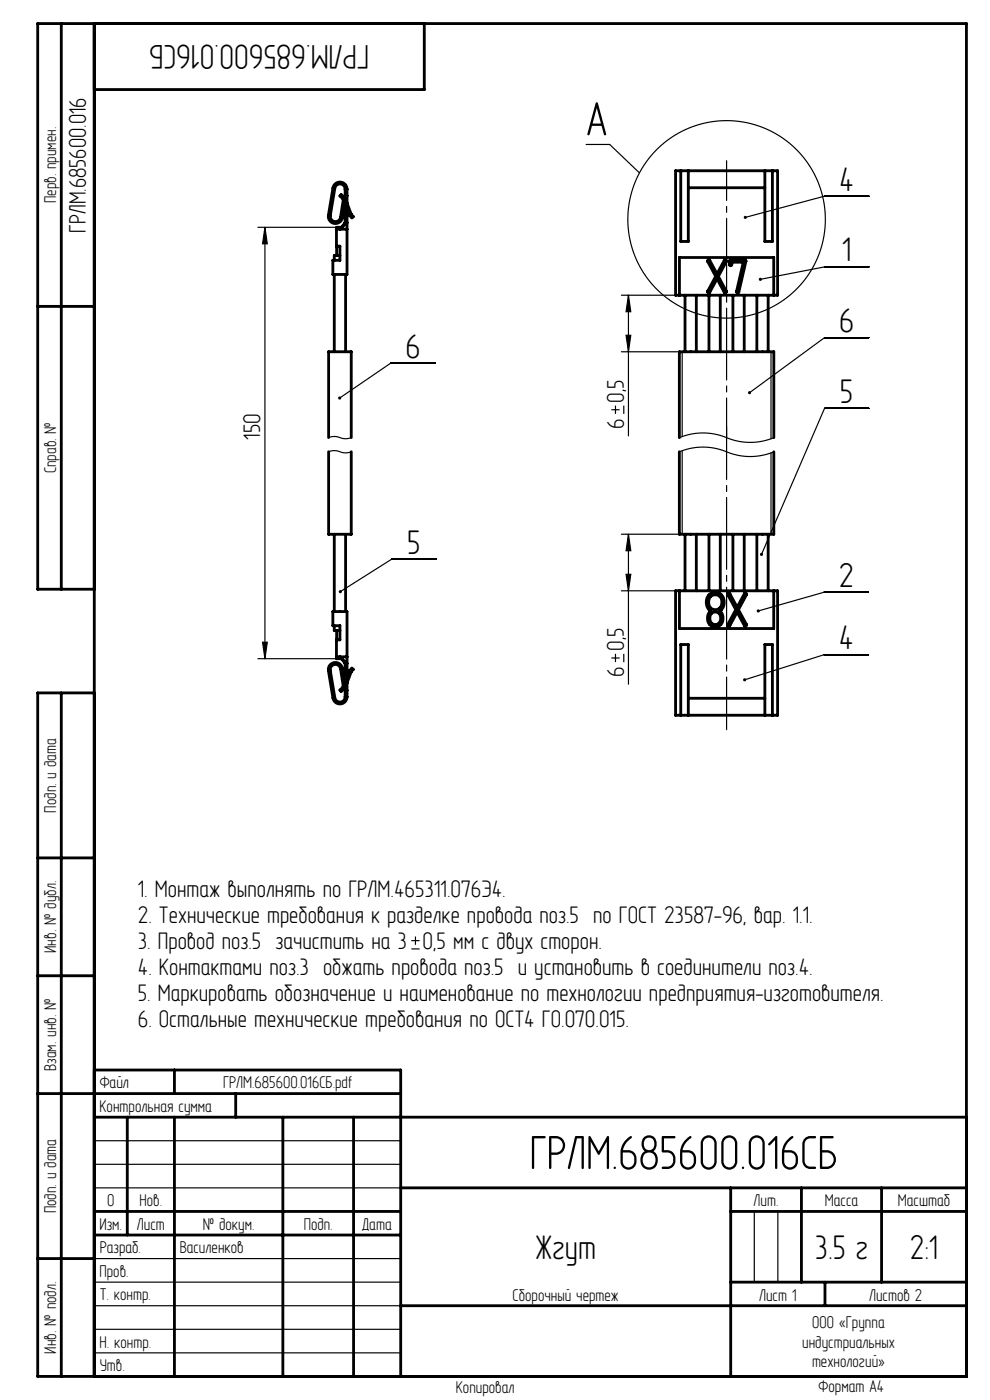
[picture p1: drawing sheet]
<svg xmlns="http://www.w3.org/2000/svg" width="210mm" height="297mm" viewBox="0 0 210 297" stroke-linecap="round" stroke-linejoin="round" font-family="sans-serif">
<g fill="none" stroke="#000" stroke-width=".25">
<path d="M124.3 30.6h5l6.3 6.1M54.7 48.2h16.7M56.2 48.2v91.5M56.2 48.2l.5 3.5h-1zM184.3 56.6h-9.4l-13.6 2.7M184.3 41.6h-9.4l-16.8 4.5M92.3 77h-9.4l-10.8 7.4M131.8 74.6h32.3M131.8 62.6h12.3M132.8 71.1h1l-.5 3.5zM133.3 62.6v29.9M133.3 62.6l.5 3.5h-1z"/>
<path d="M144.1 74.6h2.4M144.7 74.6h1.8zM144.7 74.6v18M161.7 74.6h1.8zM163.5 74.6v18.5M184.3 71.6h-9.4l-15.9 11.7M69.7 95.8a4.2 4.2 0 0 1 3.2 .2h.8l.8-.2M69.7 92.8a4.2 4.2 0 0 1 3.2 .2h.8l.8-.2M129.7 86.9h1.7M130.6 86v1.8M132.3 86v1.8M144.1 95.8a13.5 13.5 0 0 1 11 .4 13 13 0 0 0 9-.4"/>
<path d="M144.1 92.8a13.5 13.5 0 0 1 11 .4 13 13 0 0 0 9-.4M144.7 95.6v17.7M163.5 96.1v17.2M184.3 86.6h-9.4l-13.4 31M92.5 118.6h-9.4l-10.9 6.9M131.8 113.3h32.3M133.3 113.3v31.8M133.3 113.3l.5 3.5h-1zM144.1 113.3h2.4M144.7 113.3h1.8zM161.7 113.3h1.8zM54.7 139.7h16.7"/>
<path d="M55.7 136.2h1l-.5 3.5zM129.7 139.6h1.7M130.6 138.7v1.8M131.8 125.3h12.3M132.3 138.7v1.8M132.8 121.8h1l-.5 3.5zM184.2 125.6h-9.4l-14 4M184.2 138.9h-9.4l-16.8 5.3M87.2 199.5h1.8M88.1 198.7v1.7M87.2 201.3h1.8M20 242h65"/>
<path d="M20 247h65M20 252h65M160 257v15M165 257v15M20 277h65M20 272h65M20 267h65M20 287h65M20 282h65"/>
<circle cx="154.1" cy="46.5" r="20.9"/>
</g>
<path d="M154.1 154.8v-64.2" fill="none" stroke="#000" stroke-width=".25" stroke-dasharray="15.2 1.3 1.3 1.3" stroke-dashoffset="4.1"/>
<path d="M154.1 92.8v-58.7" fill="none" stroke="#000" stroke-width=".25" stroke-dasharray="15.2 1.3 1.3 1.3" stroke-dashoffset="6.8"/>
<g fill="none" stroke="#000" stroke-width=".6">
<path d="M13 5v120M20 5v287M90 5v14h-70M143.3 36.2h21.6v26.4h-21.6zM144.4 36.2v15h1.6v-15M146 39.8h16.2M162.2 36.2v15h1.6v-15M70.9 58.2v16.4M71.4 52.2v2M72.1 54.2h-1.2v1M72.1 48.6h1.5M72.4 48.2h-1v.4"/>
<path d="M73.2 40.1a1.1 1.1 0 0 0-1-1.1 1.1 1.1 0 0 0-1.2 .9l-.9 5.8a1.1 1.1 0 0 0 .9 1.3 1.1 1.1 0 0 0 1.2-.9l.6-3.7-.7-.8 .3-.3 .6 .6 .2 .5-.6 3.8a1.5 1.5 0 0 1-1.7 1.2 1.5 1.5 0 0 1-1.2-1.7l.9-5.8a1.5 1.5 0 0 1 1.6-1.3 1.5 1.5 0 0 1 1.4 1.5M73.2 45.8h.4M73.2 40.1v7.1M73.2 41.5h.4M73.2 40.1h.4M73.2 47.2h.4l-1.5 1.4M73.2 47.2l-1.1 1.4M73.3 58.2v16.4M73.6 40.1v18.1h-3v-3h1.5v-3h-.7v-3.6h.7M73.6 43l.9 2.5 .4 .4-.2 .3-.6-.6-.5-1.4M150.2 55.2l.4 .1 1.5 2.8 1.5-2.8a.25 .25 0 0 1 .4-.1 .25 .25 0 0 1 .1 .3l-1.7 3.1 1.7 3.2a.25 .25 0 0 1-.1 .3 .25 .25 0 0 1-.4-.1l-1.5-2.8-1.5 2.8a.25 .25 0 0 1-.4 .1 .25 .25 0 0 1-.1-.3l1.7-3.2-1.7-3.1zM154.8 55.2l3.2-.1 .2 .2-1.5 6.7a.25 .25 0 0 1-.3 .1 .25 .25 0 0 1-.2-.3l1.5-6.2h-2.5v.5a.25 .25 0 0 1-.2 .3 .25 .25 0 0 1-.3-.3z"/>
<path d="M8 65h12M144.1 62.6v-8h20v8M145.3 62.6v12M147.7 62.6v12M150.4 62.6v12M152.8 62.6v12M155.5 62.6v12M157.9 62.6v12M160.5 62.6v12M162.9 62.6v12M69.7 92.8v-18.2h4.8v18.2M69.7 95.8v17.5h4.8v-17.5"/>
<path d="M144.1 92.8v-18.2h20v18.2M144.1 95.8v17.5h20v-17.5M70.9 113.3v16.4M73.3 113.3v16.4M145.3 113.3v12M147.7 113.3v12M150.4 113.3v12M152.8 113.3v12M155.5 113.3v12M157.9 113.3v12M160.5 113.3v12M162.9 113.3v12"/>
<path d="M20 125h-12v-120h197v287h-197v-145h12M70.9 132.7v1h1.2M71.4 139.3v.4h1M71.4 133.7v2M72.1 139.3h-.7v-3.6h.7v-3h-1.5v-3h3v18.1M72.1 139.3h1.5M72.1 139.3l1.5 1.4h-.4M72.1 139.3l1.1 1.4M143.3 125.3h21.6v26.4h-21.6zM144.1 125.3v8h20v-8M150.4 126.2a1.96 1.96 0 0 1 2.4-.2 1.96 1.96 0 0 1 .8 2.3l-.3 .7-.6 .6a1.88 1.88 0 0 1 .6 2.1 1.88 1.88 0 0 1-1.7 1.3 1.92 1.92 0 0 1-1.5-1.5 1.92 1.92 0 0 1 .7-1.9 2.31 2.31 0 0 1-.4-3.4zM150.7 126.6a1.48 1.48 0 0 1 1.9-.1 1.48 1.48 0 0 1 .5 1.8 1.42 1.42 0 0 1-1.8 1 1.42 1.42 0 0 1-1-1.7z"/>
<path d="M150.9 130.1a1.23 1.23 0 0 1 1.6 0 1.23 1.23 0 0 1 .3 1.5 1.17 1.17 0 0 1-1.4 .8 1.17 1.17 0 0 1-.8-1.4zM154.4 125.9l.4 .1 1.6 2.8 1.5-2.8a.25 .25 0 0 1 .3-.1 .25 .25 0 0 1 .1 .3l-1.7 3.1 1.7 3.2a.25 .25 0 0 1-.1 .3 .25 .25 0 0 1-.3-.1l-1.5-2.8-1.6 2.8a.25 .25 0 0 1-.3 .1 .25 .25 0 0 1-.1-.3l1.7-3.2-1.7-3.1zM13 147v145M73.2 147.8a1.1 1.1 0 0 1-1 1.1 1.1 1.1 0 0 1-1.2-.9l-.9-5.8a1.1 1.1 0 0 1 .9-1.2 1.1 1.1 0 0 1 1.2 .9l.6 3.6-.7 .9 .3 .3 .6-.7 .2-.4-.6-3.8a1.5 1.5 0 0 0-1.7-1.2 1.5 1.5 0 0 0-1.2 1.7l.9 5.8a1.5 1.5 0 0 0 1.6 1.2 1.5 1.5 0 0 0 1.4-1.5M73.2 140.7v7.1M73.2 142.1h.4M73.2 146.5h.4M73.2 147.8h.4M73.6 143.8l.5-1.5 .6-.6 .2 .3-.4 .5-.9 2.4M144.4 151.7v-15h1.6v15M146 148.1h16.2M162.2 151.7v-15h1.6v15"/>
<path d="M8 182h12M8 207h12M8 232h77M20 227h65v65M20 237h185M27 237v25M37 227v5M37 237v55M50 232v5M60 237v55M75 237v55M20 257h65"/>
<path d="M85 252h120M155 252v40M155 257h50M170 252v20M187 252v20M8 267h12M20 262h65M85 277h120M155 272h50M175 272v5"/>
</g>
<g fill="#000">
<path d="M56.2 48.2l.5 3.5h-1zM55.7 136.2h1l-.5 3.5zM133.3 62.6l.5 3.5h-1zM132.8 71.1h1l-.5 3.5zM133.3 113.3l.5 3.5h-1zM132.8 121.8h1l-.5 3.5z"/>
<path d="M71.8 84.2v.4l.3-.2-.3 .2a.33 .33 0 0 0 .4 .1 .33 .33 0 0 0 .1-.5 .33 .33 0 0 0-.5 0zM71.9 125.3v.4l.3-.2-.3 .2a.33 .33 0 0 0 .5 .1 .33 .33 0 0 0 0-.5 .33 .33 0 0 0-.5 0zM161.1 59l-.1 .3h.3h-.3a.33 .33 0 0 0 .4 .3 .33 .33 0 0 0 .2-.5 .33 .33 0 0 0-.5-.1zM160.6 129.4l-.1 .3 .3-.1-.3 .1a.33 .33 0 0 0 .5 .2 .33 .33 0 0 0 .1-.5 .33 .33 0 0 0-.5 0zM157.8 45.9v.3l.3-.1-.3 .1a.33 .33 0 0 0 .4 .2 .33 .33 0 0 0 .2-.5 .33 .33 0 0 0-.6 0zM157.7 144l-.1 .3 .4-.1-.4 .1a.33 .33 0 0 0 .5 .2 .33 .33 0 0 0 .1-.5 .33 .33 0 0 0-.5 0zM158.8 83.1l-.1 .4 .3-.2-.3 .2a.33 .33 0 0 0 .5 .1 .33 .33 0 0 0 .1-.5 .33 .33 0 0 0-.5 0zM161.3 117.4l-.1 .2 .1 .3 .2-.3-.1 .3a.33 .33 0 0 0 .5-.3 .33 .33 0 0 0-.6-.2z"/>
</g>
<g font-size="11">
<text x="124.3" y="28.7">А</text>
<text x="112.3" y="248">ГРЛМ.685600.016СБ</text>
</g>
<g font-size="7.8">
<text x="78.3" y="9.5" transform="rotate(-180 78.3 9.5)">ГРЛМ.685600.016СБ</text>
<text x="178" y="40.4">4</text>
<text x="178.6" y="55.4">1</text>
<text x="178" y="70.5">6</text>
<text x="86" y="75.8">6</text>
<text x="178.2" y="85.5">5</text>
<text x="86.4" y="117.4">5</text>
<text x="177.9" y="124.5">2</text>
<text x="177.9" y="137.7">4</text>
<text x="113.5" y="267">Жгут</text>
<text x="172.9" y="267">3.5 г</text>
<text x="193" y="267">2:1</text>
</g>
<g font-size="5.5">
<text x="18.2" y="49.3" transform="rotate(-90 18.2 49.3)">ГРЛМ.685600.016</text>
<text x="132.3" y="85.4" transform="rotate(-90 132.3 85.4)">0,5</text>
<text x="55.2" y="93.3" transform="rotate(-90 55.2 93.3)">150</text>
<text x="132.3" y="91" transform="rotate(-90 132.3 91)">6</text>
<text x="132.3" y="143.6" transform="rotate(-90 132.3 143.6)">6</text>
<text x="132.3" y="138.1" transform="rotate(-90 132.3 138.1)">0,5</text>
<text x="29.2" y="190.3">1. Монтаж выполнять по ГРЛМ.465311.076Э4.</text>
<text x="29.2" y="195.8">2. Технические требования к разделке провода поз.5 по ГОСТ 23587-96, вар. 1.1.</text>
<text x="29.2" y="201.3">3. Провод поз.5 зачистить на 3</text>
<text x="89.6" y="201.3">0,5 мм с двух сторон.</text>
<text x="29.2" y="206.8">4. Контактами поз.3 обжать провода поз.5 и установить в соединители поз.4.</text>
<text x="29.2" y="212.3">5. Маркировать обозначение и наименование по технологии предприятия-изготовителя.</text>
<text x="29.2" y="217.8">6. Остальные технические требования по ОСТ4 ГО.070.015.</text>
</g>
<g font-size="3.9">
<text x="11.9" y="43.1" transform="rotate(-90 11.9 43.1)">Перв. примен.</text>
<text x="11.9" y="100.4" transform="rotate(-90 11.9 100.4)">Справ. №</text>
<text x="11.9" y="172.4" transform="rotate(-90 11.9 172.4)">Подп. и дата</text>
<text x="11.9" y="202.1" transform="rotate(-90 11.9 202.1)">Инв. № дубл.</text>
<text x="11.9" y="227.2" transform="rotate(-90 11.9 227.2)">Взам. инв. №</text>
<text x="21.2" y="230.9">Файл</text>
<text x="47.3" y="230.9">ГРЛМ.685600.016СБ.pdf</text>
<text x="21.1" y="235.9">Контрольная сумма</text>
<text x="11.9" y="257.4" transform="rotate(-90 11.9 257.4)">Подп. и дата</text>
<text x="22.7" y="255.9">0</text>
<text x="29.6" y="255.9">Нов.</text>
<text x="159.9" y="255.9">Лит.</text>
<text x="174.9" y="255.9">Масса</text>
<text x="190.4" y="255.9">Масштаб</text>
<text x="21.1" y="260.9">Изм.</text>
<text x="29" y="260.9">Лист</text>
<text x="43" y="260.9">№ докум.</text>
<text x="64.4" y="260.9">Подп.</text>
<text x="76.9" y="260.9">Дата</text>
<text x="21.1" y="265.9">Разраб.</text>
<text x="38.1" y="265.9">Василенков</text>
<text x="21.1" y="270.9">Пров.</text>
<text x="21.1" y="275.9">Т. контр.</text>
<text x="108.7" y="275.9">Сборочный чертеж</text>
<text x="161" y="275.9">Лист 1</text>
<text x="184.4" y="275.9">Листов 2</text>
<text x="172.3" y="281.7">ООО «Группа</text>
<text x="11.9" y="287.1" transform="rotate(-90 11.9 287.1)">Инв. № подл.</text>
<text x="21.1" y="285.9">Н. контр.</text>
<text x="170.2" y="285.9">индустриальных</text>
<text x="21.2" y="290.9">Утв.</text>
<text x="172.2" y="290.1">технологий»</text>
<text x="96.7" y="295.6">Копировал</text>
<text x="173.6" y="295.4">Формат A4</text>
</g>
</svg>
